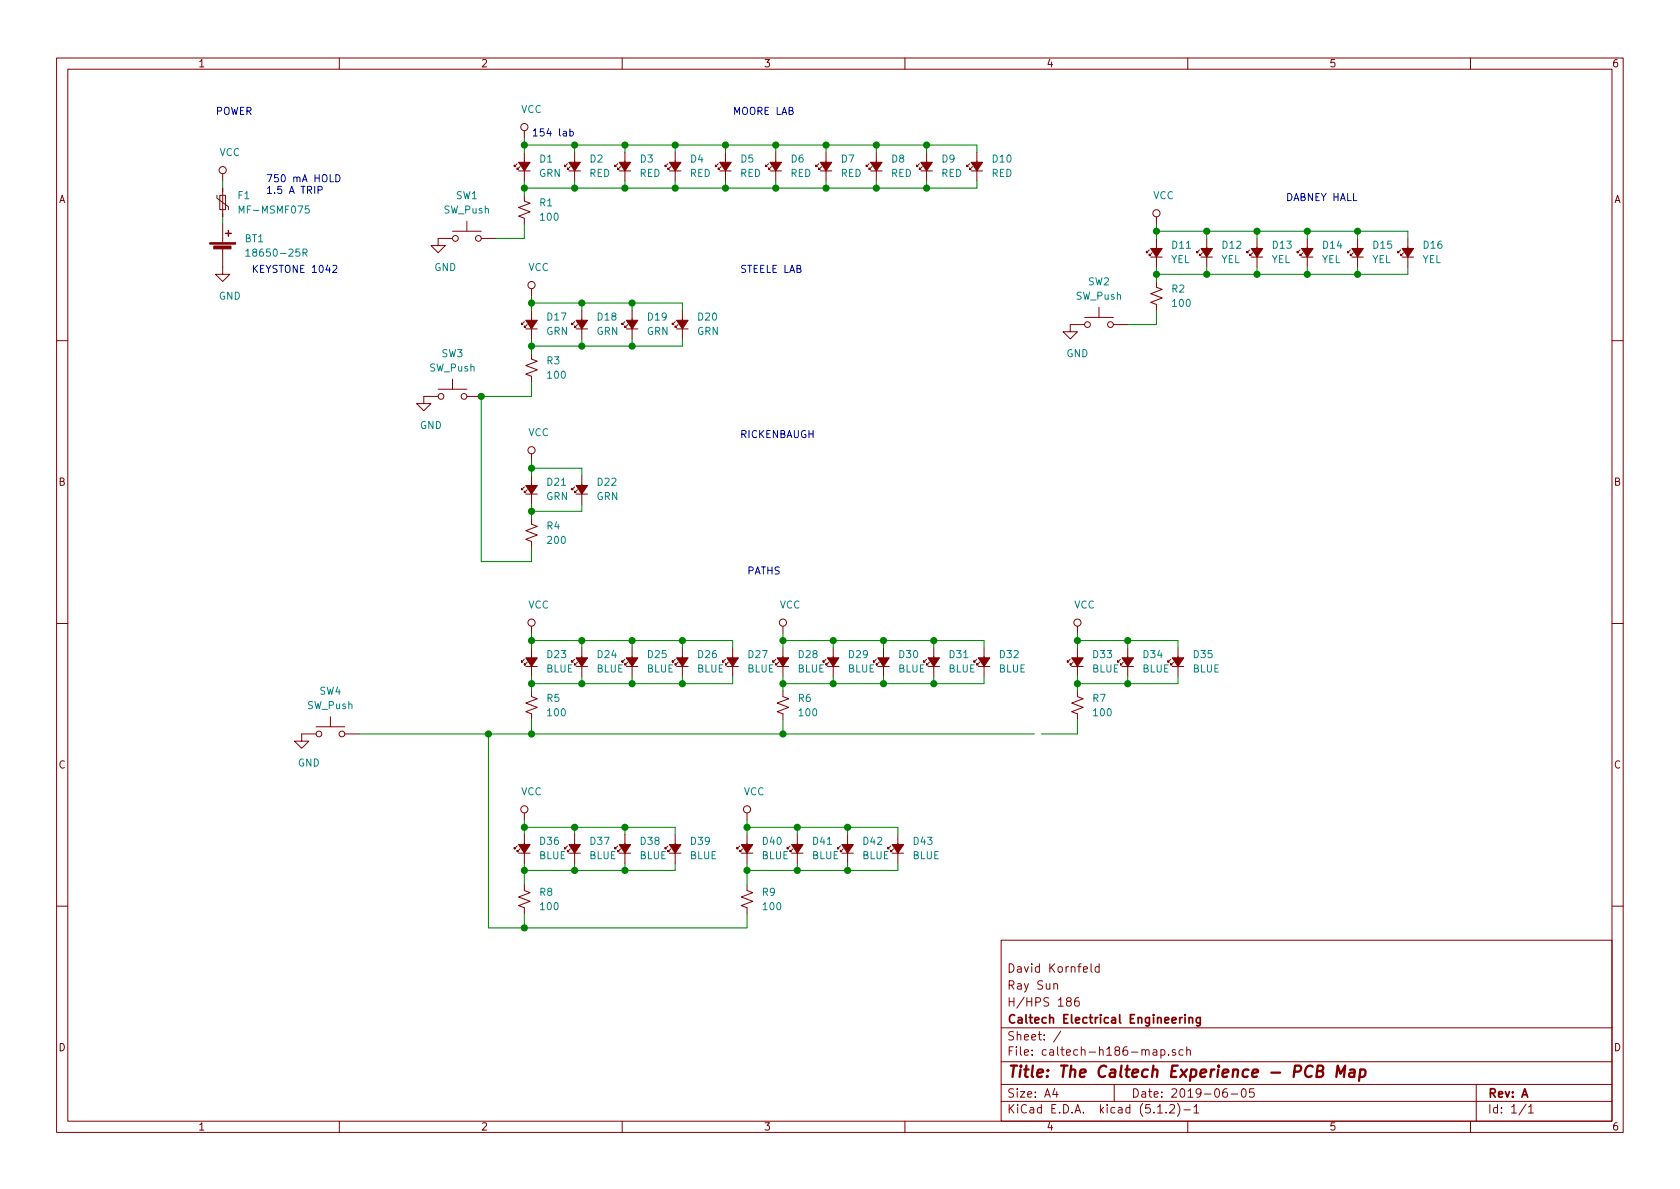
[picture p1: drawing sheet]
EESchema Schematic File Version 4
EELAYER 29 0
EELAYER END
$Descr A4 11693 8268
encoding utf-8
Sheet 1 1
Title "The Caltech Experience - PCB Map"
Date "2019-06-05"
Rev "A"
Comp "Caltech Electrical Engineering"
Comment1 "H/HPS 186"
Comment2 "Ray Sun"
Comment3 "David Kornfeld"
Comment4 ""
$EndDescr
$Comp
L Device:Battery_Cell BT1
U 1 1
P 1550 1750
F 0 "BT1" H 1700 1850 50  0000 L CNN
F 1 "18650-25R" H 1700 1750 50  0000 L CNN
F 2 "Battery:BatteryHolder_Keystone_1042_1x18650" V 1550 1810 50  0001 C CNN
F 3 "~" V 1550 1810 50  0001 C CNN
	1    1550 1750
	1    0    0    -1  
$EndComp
$Comp
L power:VCC #PWR02
U 1 1
P 1550 1250
F 0 "#PWR02" H 1550 1100 50  0001 C CNN
F 1 "VCC" H 1600 1450 50  0000 C CNN
F 2 "" H 1550 1250 50  0001 C CNN
F 3 "" H 1550 1250 50  0001 C CNN
	1    1550 1250
	1    0    0    -1  
$EndComp
$Comp
L power:GND #PWR05
U 1 1
P 1550 1850
F 0 "#PWR05" H 1550 1600 50  0001 C CNN
F 1 "GND" H 1600 1650 50  0000 C CNN
F 2 "" H 1550 1850 50  0001 C CNN
F 3 "" H 1550 1850 50  0001 C CNN
	1    1550 1850
	1    0    0    -1  
$EndComp
Text Notes 1500 800  0    50   ~ 0
POWER
$Comp
L Device:LED_Small_ALT D1
U 1 1
P 3650 1150
F 0 "D1" V 3700 1050 50  0000 R CNN
F 1 "GRN" V 3600 1050 50  0000 R CNN
F 2 "LED_SMD:LED_0805_2012Metric_Pad1.15x1.40mm_HandSolder" V 3650 1150 50  0001 C CNN
F 3 "~" V 3650 1150 50  0001 C CNN
	1    3650 1150
	0    -1   -1   0   
$EndComp
$Comp
L Device:R_Small_US R1
U 1 1
P 3650 1450
F 0 "R1" H 3750 1500 50  0000 L CNN
F 1 "100" H 3750 1400 50  0000 L CNN
F 2 "Resistor_SMD:R_0805_2012Metric_Pad1.15x1.40mm_HandSolder" H 3650 1450 50  0001 C CNN
F 3 "~" H 3650 1450 50  0001 C CNN
	1    3650 1450
	1    0    0    -1  
$EndComp
$Comp
L Device:LED_Small_ALT D2
U 1 1
P 4000 1150
F 0 "D2" V 4050 1050 50  0000 R CNN
F 1 "RED" V 3950 1050 50  0000 R CNN
F 2 "LED_SMD:LED_0805_2012Metric_Pad1.15x1.40mm_HandSolder" V 4000 1150 50  0001 C CNN
F 3 "~" V 4000 1150 50  0001 C CNN
	1    4000 1150
	0    -1   -1   0   
$EndComp
$Comp
L Device:LED_Small_ALT D3
U 1 1
P 4350 1150
F 0 "D3" V 4400 1050 50  0000 R CNN
F 1 "RED" V 4300 1050 50  0000 R CNN
F 2 "LED_SMD:LED_0805_2012Metric_Pad1.15x1.40mm_HandSolder" V 4350 1150 50  0001 C CNN
F 3 "~" V 4350 1150 50  0001 C CNN
	1    4350 1150
	0    -1   -1   0   
$EndComp
$Comp
L Device:LED_Small_ALT D4
U 1 1
P 4700 1150
F 0 "D4" V 4750 1050 50  0000 R CNN
F 1 "RED" V 4650 1050 50  0000 R CNN
F 2 "LED_SMD:LED_0805_2012Metric_Pad1.15x1.40mm_HandSolder" V 4700 1150 50  0001 C CNN
F 3 "~" V 4700 1150 50  0001 C CNN
	1    4700 1150
	0    -1   -1   0   
$EndComp
$Comp
L Device:LED_Small_ALT D5
U 1 1
P 5050 1150
F 0 "D5" V 5100 1050 50  0000 R CNN
F 1 "RED" V 5000 1050 50  0000 R CNN
F 2 "LED_SMD:LED_0805_2012Metric_Pad1.15x1.40mm_HandSolder" V 5050 1150 50  0001 C CNN
F 3 "~" V 5050 1150 50  0001 C CNN
	1    5050 1150
	0    -1   -1   0   
$EndComp
$Comp
L power:VCC #PWR01
U 1 1
P 3650 950
F 0 "#PWR01" H 3650 800 50  0001 C CNN
F 1 "VCC" H 3700 1150 50  0000 C CNN
F 2 "" H 3650 950 50  0001 C CNN
F 3 "" H 3650 950 50  0001 C CNN
	1    3650 950 
	1    0    0    -1  
$EndComp
Wire Wire Line
	3650 1650 3650 1550
$Comp
L power:GND #PWR04
U 1 1
P 3050 1650
F 0 "#PWR04" H 3050 1400 50  0001 C CNN
F 1 "GND" H 3100 1450 50  0000 C CNN
F 2 "" H 3050 1650 50  0001 C CNN
F 3 "" H 3050 1650 50  0001 C CNN
	1    3050 1650
	1    0    0    -1  
$EndComp
Wire Wire Line
	3650 1250 3650 1300
Wire Wire Line
	3650 1300 4000 1300
Wire Wire Line
	3650 1300 3650 1350
Wire Wire Line
	4000 1300 4000 1250
Connection ~ 4000 1300
Wire Wire Line
	4000 1300 4350 1300
Wire Wire Line
	4350 1250 4350 1300
Connection ~ 4350 1300
Wire Wire Line
	4700 1250 4700 1300
Wire Wire Line
	4700 1300 4350 1300
Wire Wire Line
	5050 1250 5050 1300
Wire Wire Line
	5050 1300 4700 1300
Connection ~ 4700 1300
Wire Wire Line
	3650 1050 3650 1000
Wire Wire Line
	3650 1000 4000 1000
Wire Wire Line
	4000 1050 4000 1000
Connection ~ 4000 1000
Wire Wire Line
	4000 1000 4350 1000
Wire Wire Line
	4350 1050 4350 1000
Connection ~ 4350 1000
Wire Wire Line
	4700 1050 4700 1000
Wire Wire Line
	4700 1000 4350 1000
Wire Wire Line
	5050 1050 5050 1000
Wire Wire Line
	5050 1000 4700 1000
Connection ~ 4700 1000
Connection ~ 3650 1300
Wire Wire Line
	3450 1650 3650 1650
Wire Wire Line
	3650 950  3650 1000
Connection ~ 3650 1000
$Comp
L Device:LED_Small_ALT D6
U 1 1
P 5400 1150
F 0 "D6" V 5450 1050 50  0000 R CNN
F 1 "RED" V 5350 1050 50  0000 R CNN
F 2 "LED_SMD:LED_0805_2012Metric_Pad1.15x1.40mm_HandSolder" V 5400 1150 50  0001 C CNN
F 3 "~" V 5400 1150 50  0001 C CNN
	1    5400 1150
	0    -1   -1   0   
$EndComp
$Comp
L Device:LED_Small_ALT D7
U 1 1
P 5750 1150
F 0 "D7" V 5800 1050 50  0000 R CNN
F 1 "RED" V 5700 1050 50  0000 R CNN
F 2 "LED_SMD:LED_0805_2012Metric_Pad1.15x1.40mm_HandSolder" V 5750 1150 50  0001 C CNN
F 3 "~" V 5750 1150 50  0001 C CNN
	1    5750 1150
	0    -1   -1   0   
$EndComp
$Comp
L Device:LED_Small_ALT D8
U 1 1
P 6100 1150
F 0 "D8" V 6150 1050 50  0000 R CNN
F 1 "RED" V 6050 1050 50  0000 R CNN
F 2 "LED_SMD:LED_0805_2012Metric_Pad1.15x1.40mm_HandSolder" V 6100 1150 50  0001 C CNN
F 3 "~" V 6100 1150 50  0001 C CNN
	1    6100 1150
	0    -1   -1   0   
$EndComp
$Comp
L Device:LED_Small_ALT D9
U 1 1
P 6450 1150
F 0 "D9" V 6500 1050 50  0000 R CNN
F 1 "RED" V 6400 1050 50  0000 R CNN
F 2 "LED_SMD:LED_0805_2012Metric_Pad1.15x1.40mm_HandSolder" V 6450 1150 50  0001 C CNN
F 3 "~" V 6450 1150 50  0001 C CNN
	1    6450 1150
	0    -1   -1   0   
$EndComp
Wire Wire Line
	5050 1300 5400 1300
Wire Wire Line
	5400 1300 5400 1250
Connection ~ 5400 1300
Wire Wire Line
	5400 1300 5750 1300
Wire Wire Line
	5750 1250 5750 1300
Connection ~ 5750 1300
Wire Wire Line
	6100 1250 6100 1300
Wire Wire Line
	6100 1300 5750 1300
Wire Wire Line
	6450 1250 6450 1300
Wire Wire Line
	6450 1300 6100 1300
Connection ~ 6100 1300
Wire Wire Line
	5050 1000 5400 1000
Wire Wire Line
	5400 1050 5400 1000
Connection ~ 5400 1000
Wire Wire Line
	5400 1000 5750 1000
Wire Wire Line
	5750 1050 5750 1000
Connection ~ 5750 1000
Wire Wire Line
	6100 1050 6100 1000
Wire Wire Line
	6100 1000 5750 1000
Wire Wire Line
	6450 1050 6450 1000
Wire Wire Line
	6450 1000 6100 1000
Connection ~ 6100 1000
Connection ~ 5050 1000
Connection ~ 5050 1300
$Comp
L Device:LED_Small_ALT D10
U 1 1
P 6800 1150
F 0 "D10" V 6850 1050 50  0000 R CNN
F 1 "RED" V 6750 1050 50  0000 R CNN
F 2 "LED_SMD:LED_0805_2012Metric_Pad1.15x1.40mm_HandSolder" V 6800 1150 50  0001 C CNN
F 3 "~" V 6800 1150 50  0001 C CNN
	1    6800 1150
	0    -1   -1   0   
$EndComp
Wire Wire Line
	6800 1250 6800 1300
Wire Wire Line
	6800 1300 6450 1300
Wire Wire Line
	6800 1050 6800 1000
Wire Wire Line
	6800 1000 6450 1000
Connection ~ 6450 1000
Connection ~ 6450 1300
Text Notes 5100 800  0    50   ~ 0
MOORE LAB
$Comp
L Device:LED_Small_ALT D11
U 1 1
P 8050 1750
F 0 "D11" V 8100 1650 50  0000 R CNN
F 1 "YEL" V 8000 1650 50  0000 R CNN
F 2 "LED_SMD:LED_0805_2012Metric_Pad1.15x1.40mm_HandSolder" V 8050 1750 50  0001 C CNN
F 3 "~" V 8050 1750 50  0001 C CNN
	1    8050 1750
	0    -1   -1   0   
$EndComp
$Comp
L Device:R_Small_US R2
U 1 1
P 8050 2050
F 0 "R2" H 8150 2100 50  0000 L CNN
F 1 "100" H 8150 2000 50  0000 L CNN
F 2 "Resistor_SMD:R_0805_2012Metric_Pad1.15x1.40mm_HandSolder" H 8050 2050 50  0001 C CNN
F 3 "~" H 8050 2050 50  0001 C CNN
	1    8050 2050
	1    0    0    -1  
$EndComp
$Comp
L Device:LED_Small_ALT D12
U 1 1
P 8400 1750
F 0 "D12" V 8450 1650 50  0000 R CNN
F 1 "YEL" V 8350 1650 50  0000 R CNN
F 2 "LED_SMD:LED_0805_2012Metric_Pad1.15x1.40mm_HandSolder" V 8400 1750 50  0001 C CNN
F 3 "~" V 8400 1750 50  0001 C CNN
	1    8400 1750
	0    -1   -1   0   
$EndComp
$Comp
L Device:LED_Small_ALT D13
U 1 1
P 8750 1750
F 0 "D13" V 8800 1650 50  0000 R CNN
F 1 "YEL" V 8700 1650 50  0000 R CNN
F 2 "LED_SMD:LED_0805_2012Metric_Pad1.15x1.40mm_HandSolder" V 8750 1750 50  0001 C CNN
F 3 "~" V 8750 1750 50  0001 C CNN
	1    8750 1750
	0    -1   -1   0   
$EndComp
$Comp
L Device:LED_Small_ALT D14
U 1 1
P 9100 1750
F 0 "D14" V 9150 1650 50  0000 R CNN
F 1 "YEL" V 9050 1650 50  0000 R CNN
F 2 "LED_SMD:LED_0805_2012Metric_Pad1.15x1.40mm_HandSolder" V 9100 1750 50  0001 C CNN
F 3 "~" V 9100 1750 50  0001 C CNN
	1    9100 1750
	0    -1   -1   0   
$EndComp
$Comp
L Device:LED_Small_ALT D15
U 1 1
P 9450 1750
F 0 "D15" V 9500 1650 50  0000 R CNN
F 1 "YEL" V 9400 1650 50  0000 R CNN
F 2 "LED_SMD:LED_0805_2012Metric_Pad1.15x1.40mm_HandSolder" V 9450 1750 50  0001 C CNN
F 3 "~" V 9450 1750 50  0001 C CNN
	1    9450 1750
	0    -1   -1   0   
$EndComp
$Comp
L power:VCC #PWR03
U 1 1
P 8050 1550
F 0 "#PWR03" H 8050 1400 50  0001 C CNN
F 1 "VCC" H 8100 1750 50  0000 C CNN
F 2 "" H 8050 1550 50  0001 C CNN
F 3 "" H 8050 1550 50  0001 C CNN
	1    8050 1550
	1    0    0    -1  
$EndComp
Wire Wire Line
	8050 2250 8050 2150
$Comp
L power:GND #PWR07
U 1 1
P 7450 2250
F 0 "#PWR07" H 7450 2000 50  0001 C CNN
F 1 "GND" H 7500 2050 50  0000 C CNN
F 2 "" H 7450 2250 50  0001 C CNN
F 3 "" H 7450 2250 50  0001 C CNN
	1    7450 2250
	1    0    0    -1  
$EndComp
Wire Wire Line
	8050 1850 8050 1900
Wire Wire Line
	8050 1900 8400 1900
Wire Wire Line
	8050 1900 8050 1950
Wire Wire Line
	8400 1900 8400 1850
Connection ~ 8400 1900
Wire Wire Line
	8400 1900 8750 1900
Wire Wire Line
	8750 1850 8750 1900
Connection ~ 8750 1900
Wire Wire Line
	9100 1850 9100 1900
Wire Wire Line
	9100 1900 8750 1900
Wire Wire Line
	9450 1850 9450 1900
Wire Wire Line
	9450 1900 9100 1900
Connection ~ 9100 1900
Wire Wire Line
	8050 1650 8050 1600
Wire Wire Line
	8050 1600 8400 1600
Wire Wire Line
	8400 1650 8400 1600
Connection ~ 8400 1600
Wire Wire Line
	8400 1600 8750 1600
Wire Wire Line
	8750 1650 8750 1600
Connection ~ 8750 1600
Wire Wire Line
	9100 1650 9100 1600
Wire Wire Line
	9100 1600 8750 1600
Wire Wire Line
	9450 1650 9450 1600
Wire Wire Line
	9450 1600 9100 1600
Connection ~ 9100 1600
Connection ~ 8050 1900
Wire Wire Line
	7850 2250 8050 2250
Wire Wire Line
	8050 1550 8050 1600
Connection ~ 8050 1600
$Comp
L Device:LED_Small_ALT D16
U 1 1
P 9800 1750
F 0 "D16" V 9850 1650 50  0000 R CNN
F 1 "YEL" V 9750 1650 50  0000 R CNN
F 2 "LED_SMD:LED_0805_2012Metric_Pad1.15x1.40mm_HandSolder" V 9800 1750 50  0001 C CNN
F 3 "~" V 9800 1750 50  0001 C CNN
	1    9800 1750
	0    -1   -1   0   
$EndComp
Wire Wire Line
	9450 1900 9800 1900
Wire Wire Line
	9800 1900 9800 1850
Wire Wire Line
	9450 1600 9800 1600
Wire Wire Line
	9800 1650 9800 1600
Connection ~ 9450 1600
Connection ~ 9450 1900
Text Notes 8950 1400 0    50   ~ 0
DABNEY HALL
$Comp
L Switch:SW_Push SW2
U 1 1
P 7650 2250
F 0 "SW2" H 7650 2550 50  0000 C CNN
F 1 "SW_Push" H 7650 2450 50  0000 C CNN
F 2 "Button_Switch_THT:SW_PUSH_6mm" H 7650 2450 50  0001 C CNN
F 3 "~" H 7650 2450 50  0001 C CNN
	1    7650 2250
	1    0    0    -1  
$EndComp
$Comp
L Switch:SW_Push SW1
U 1 1
P 3250 1650
F 0 "SW1" H 3250 1950 50  0000 C CNN
F 1 "SW_Push" H 3250 1850 50  0000 C CNN
F 2 "Button_Switch_THT:SW_PUSH_6mm" H 3250 1850 50  0001 C CNN
F 3 "~" H 3250 1850 50  0001 C CNN
	1    3250 1650
	1    0    0    -1  
$EndComp
$Comp
L Device:Polyfuse_Small F1
U 1 1
P 1550 1400
F 0 "F1" H 1650 1450 50  0000 L CNN
F 1 "MF-MSMF075" H 1650 1350 50  0000 L CNN
F 2 "Fuse:Fuse_1812_4532Metric_Pad1.30x3.40mm_HandSolder" H 1600 1200 50  0001 L CNN
F 3 "~" H 1550 1400 50  0001 C CNN
	1    1550 1400
	1    0    0    -1  
$EndComp
Text Notes 1850 1350 0    50   ~ 0
750 mA HOLD\n1.5 A TRIP
Wire Wire Line
	1550 1500 1550 1550
Wire Wire Line
	1550 1250 1550 1300
Text Notes 1750 1900 0    50   ~ 0
KEYSTONE 1042
$Comp
L Device:LED_Small_ALT D17
U 1 1
P 3700 2250
F 0 "D17" V 3750 2150 50  0000 R CNN
F 1 "GRN" V 3650 2150 50  0000 R CNN
F 2 "LED_SMD:LED_0805_2012Metric_Pad1.15x1.40mm_HandSolder" V 3700 2250 50  0001 C CNN
F 3 "~" V 3700 2250 50  0001 C CNN
	1    3700 2250
	0    -1   -1   0   
$EndComp
$Comp
L Device:R_Small_US R3
U 1 1
P 3700 2550
F 0 "R3" H 3800 2600 50  0000 L CNN
F 1 "100" H 3800 2500 50  0000 L CNN
F 2 "Resistor_SMD:R_0805_2012Metric_Pad1.15x1.40mm_HandSolder" H 3700 2550 50  0001 C CNN
F 3 "~" H 3700 2550 50  0001 C CNN
	1    3700 2550
	1    0    0    -1  
$EndComp
$Comp
L Device:LED_Small_ALT D18
U 1 1
P 4050 2250
F 0 "D18" V 4100 2150 50  0000 R CNN
F 1 "GRN" V 4000 2150 50  0000 R CNN
F 2 "LED_SMD:LED_0805_2012Metric_Pad1.15x1.40mm_HandSolder" V 4050 2250 50  0001 C CNN
F 3 "~" V 4050 2250 50  0001 C CNN
	1    4050 2250
	0    -1   -1   0   
$EndComp
$Comp
L Device:LED_Small_ALT D19
U 1 1
P 4400 2250
F 0 "D19" V 4450 2150 50  0000 R CNN
F 1 "GRN" V 4350 2150 50  0000 R CNN
F 2 "LED_SMD:LED_0805_2012Metric_Pad1.15x1.40mm_HandSolder" V 4400 2250 50  0001 C CNN
F 3 "~" V 4400 2250 50  0001 C CNN
	1    4400 2250
	0    -1   -1   0   
$EndComp
$Comp
L Device:LED_Small_ALT D20
U 1 1
P 4750 2250
F 0 "D20" V 4800 2150 50  0000 R CNN
F 1 "GRN" V 4700 2150 50  0000 R CNN
F 2 "LED_SMD:LED_0805_2012Metric_Pad1.15x1.40mm_HandSolder" V 4750 2250 50  0001 C CNN
F 3 "~" V 4750 2250 50  0001 C CNN
	1    4750 2250
	0    -1   -1   0   
$EndComp
$Comp
L power:VCC #PWR06
U 1 1
P 3700 2050
F 0 "#PWR06" H 3700 1900 50  0001 C CNN
F 1 "VCC" H 3750 2250 50  0000 C CNN
F 2 "" H 3700 2050 50  0001 C CNN
F 3 "" H 3700 2050 50  0001 C CNN
	1    3700 2050
	1    0    0    -1  
$EndComp
Wire Wire Line
	3700 2750 3700 2650
$Comp
L power:GND #PWR08
U 1 1
P 2950 2750
F 0 "#PWR08" H 2950 2500 50  0001 C CNN
F 1 "GND" H 3000 2550 50  0000 C CNN
F 2 "" H 2950 2750 50  0001 C CNN
F 3 "" H 2950 2750 50  0001 C CNN
	1    2950 2750
	1    0    0    -1  
$EndComp
Wire Wire Line
	3700 2350 3700 2400
Wire Wire Line
	3700 2400 4050 2400
Wire Wire Line
	3700 2400 3700 2450
Wire Wire Line
	4050 2400 4050 2350
Connection ~ 4050 2400
Wire Wire Line
	4050 2400 4400 2400
Wire Wire Line
	4400 2350 4400 2400
Connection ~ 4400 2400
Wire Wire Line
	4750 2350 4750 2400
Wire Wire Line
	4750 2400 4400 2400
Wire Wire Line
	3700 2150 3700 2100
Wire Wire Line
	3700 2100 4050 2100
Wire Wire Line
	4050 2150 4050 2100
Connection ~ 4050 2100
Wire Wire Line
	4050 2100 4400 2100
Wire Wire Line
	4400 2150 4400 2100
Connection ~ 4400 2100
Wire Wire Line
	4750 2150 4750 2100
Wire Wire Line
	4750 2100 4400 2100
Connection ~ 3700 2400
Wire Wire Line
	3700 2050 3700 2100
Connection ~ 3700 2100
Text Notes 5150 1900 0    50   ~ 0
STEELE LAB
$Comp
L Switch:SW_Push SW3
U 1 1
P 3150 2750
F 0 "SW3" H 3150 3050 50  0000 C CNN
F 1 "SW_Push" H 3150 2950 50  0000 C CNN
F 2 "Button_Switch_THT:SW_PUSH_6mm" H 3150 2950 50  0001 C CNN
F 3 "~" H 3150 2950 50  0001 C CNN
	1    3150 2750
	1    0    0    -1  
$EndComp
Wire Wire Line
	3350 2750 3700 2750
$Comp
L Device:LED_Small_ALT D21
U 1 1
P 3700 3400
F 0 "D21" V 3750 3300 50  0000 R CNN
F 1 "GRN" V 3650 3300 50  0000 R CNN
F 2 "LED_SMD:LED_0805_2012Metric_Pad1.15x1.40mm_HandSolder" V 3700 3400 50  0001 C CNN
F 3 "~" V 3700 3400 50  0001 C CNN
	1    3700 3400
	0    -1   -1   0   
$EndComp
$Comp
L Device:R_Small_US R4
U 1 1
P 3700 3700
F 0 "R4" H 3800 3750 50  0000 L CNN
F 1 "200" H 3800 3650 50  0000 L CNN
F 2 "Resistor_SMD:R_0805_2012Metric_Pad1.15x1.40mm_HandSolder" H 3700 3700 50  0001 C CNN
F 3 "~" H 3700 3700 50  0001 C CNN
	1    3700 3700
	1    0    0    -1  
$EndComp
$Comp
L Device:LED_Small_ALT D22
U 1 1
P 4050 3400
F 0 "D22" V 4100 3300 50  0000 R CNN
F 1 "GRN" V 4000 3300 50  0000 R CNN
F 2 "LED_SMD:LED_0805_2012Metric_Pad1.15x1.40mm_HandSolder" V 4050 3400 50  0001 C CNN
F 3 "~" V 4050 3400 50  0001 C CNN
	1    4050 3400
	0    -1   -1   0   
$EndComp
$Comp
L power:VCC #PWR09
U 1 1
P 3700 3200
F 0 "#PWR09" H 3700 3050 50  0001 C CNN
F 1 "VCC" H 3750 3400 50  0000 C CNN
F 2 "" H 3700 3200 50  0001 C CNN
F 3 "" H 3700 3200 50  0001 C CNN
	1    3700 3200
	1    0    0    -1  
$EndComp
Wire Wire Line
	3700 3900 3700 3800
Wire Wire Line
	3700 3500 3700 3550
Wire Wire Line
	3700 3550 4050 3550
Wire Wire Line
	3700 3550 3700 3600
Wire Wire Line
	4050 3550 4050 3500
Wire Wire Line
	3700 3300 3700 3250
Wire Wire Line
	3700 3250 4050 3250
Wire Wire Line
	4050 3300 4050 3250
Connection ~ 3700 3550
Wire Wire Line
	3700 3200 3700 3250
Connection ~ 3700 3250
Text Notes 5150 3050 0    50   ~ 0
RICKENBAUGH
Wire Wire Line
	3350 3900 3700 3900
Wire Wire Line
	3350 3900 3350 2750
Connection ~ 3350 2750
$Comp
L Device:LED_Small_ALT D23
U 1 1
P 3700 4600
F 0 "D23" V 3750 4500 50  0000 R CNN
F 1 "BLUE" V 3650 4500 50  0000 R CNN
F 2 "LED_SMD:LED_0805_2012Metric_Pad1.15x1.40mm_HandSolder" V 3700 4600 50  0001 C CNN
F 3 "~" V 3700 4600 50  0001 C CNN
	1    3700 4600
	0    -1   -1   0   
$EndComp
$Comp
L Device:R_Small_US R5
U 1 1
P 3700 4900
F 0 "R5" H 3800 4950 50  0000 L CNN
F 1 "100" H 3800 4850 50  0000 L CNN
F 2 "Resistor_SMD:R_0805_2012Metric_Pad1.15x1.40mm_HandSolder" H 3700 4900 50  0001 C CNN
F 3 "~" H 3700 4900 50  0001 C CNN
	1    3700 4900
	1    0    0    -1  
$EndComp
$Comp
L Device:LED_Small_ALT D24
U 1 1
P 4050 4600
F 0 "D24" V 4100 4500 50  0000 R CNN
F 1 "BLUE" V 4000 4500 50  0000 R CNN
F 2 "LED_SMD:LED_0805_2012Metric_Pad1.15x1.40mm_HandSolder" V 4050 4600 50  0001 C CNN
F 3 "~" V 4050 4600 50  0001 C CNN
	1    4050 4600
	0    -1   -1   0   
$EndComp
$Comp
L Device:LED_Small_ALT D25
U 1 1
P 4400 4600
F 0 "D25" V 4450 4500 50  0000 R CNN
F 1 "BLUE" V 4350 4500 50  0000 R CNN
F 2 "LED_SMD:LED_0805_2012Metric_Pad1.15x1.40mm_HandSolder" V 4400 4600 50  0001 C CNN
F 3 "~" V 4400 4600 50  0001 C CNN
	1    4400 4600
	0    -1   -1   0   
$EndComp
$Comp
L Device:LED_Small_ALT D26
U 1 1
P 4750 4600
F 0 "D26" V 4800 4500 50  0000 R CNN
F 1 "BLUE" V 4700 4500 50  0000 R CNN
F 2 "LED_SMD:LED_0805_2012Metric_Pad1.15x1.40mm_HandSolder" V 4750 4600 50  0001 C CNN
F 3 "~" V 4750 4600 50  0001 C CNN
	1    4750 4600
	0    -1   -1   0   
$EndComp
$Comp
L Device:LED_Small_ALT D27
U 1 1
P 5100 4600
F 0 "D27" V 5150 4500 50  0000 R CNN
F 1 "BLUE" V 5050 4500 50  0000 R CNN
F 2 "LED_SMD:LED_0805_2012Metric_Pad1.15x1.40mm_HandSolder" V 5100 4600 50  0001 C CNN
F 3 "~" V 5100 4600 50  0001 C CNN
	1    5100 4600
	0    -1   -1   0   
$EndComp
$Comp
L power:VCC #PWR010
U 1 1
P 3700 4400
F 0 "#PWR010" H 3700 4250 50  0001 C CNN
F 1 "VCC" H 3750 4600 50  0000 C CNN
F 2 "" H 3700 4400 50  0001 C CNN
F 3 "" H 3700 4400 50  0001 C CNN
	1    3700 4400
	1    0    0    -1  
$EndComp
Wire Wire Line
	3700 5100 3700 5000
$Comp
L power:GND #PWR013
U 1 1
P 2100 5100
F 0 "#PWR013" H 2100 4850 50  0001 C CNN
F 1 "GND" H 2150 4900 50  0000 C CNN
F 2 "" H 2100 5100 50  0001 C CNN
F 3 "" H 2100 5100 50  0001 C CNN
	1    2100 5100
	1    0    0    -1  
$EndComp
Wire Wire Line
	3700 4700 3700 4750
Wire Wire Line
	3700 4750 4050 4750
Wire Wire Line
	3700 4750 3700 4800
Wire Wire Line
	4050 4750 4050 4700
Connection ~ 4050 4750
Wire Wire Line
	4050 4750 4400 4750
Wire Wire Line
	4400 4700 4400 4750
Connection ~ 4400 4750
Wire Wire Line
	4750 4700 4750 4750
Wire Wire Line
	4750 4750 4400 4750
Wire Wire Line
	5100 4700 5100 4750
Wire Wire Line
	5100 4750 4750 4750
Connection ~ 4750 4750
Wire Wire Line
	3700 4500 3700 4450
Wire Wire Line
	3700 4450 4050 4450
Wire Wire Line
	4050 4500 4050 4450
Connection ~ 4050 4450
Wire Wire Line
	4050 4450 4400 4450
Wire Wire Line
	4400 4500 4400 4450
Connection ~ 4400 4450
Wire Wire Line
	4750 4500 4750 4450
Wire Wire Line
	4750 4450 4400 4450
Wire Wire Line
	5100 4500 5100 4450
Wire Wire Line
	5100 4450 4750 4450
Connection ~ 4750 4450
Connection ~ 3700 4750
Wire Wire Line
	3700 4400 3700 4450
Connection ~ 3700 4450
$Comp
L Device:LED_Small_ALT D28
U 1 1
P 5450 4600
F 0 "D28" V 5500 4500 50  0000 R CNN
F 1 "BLUE" V 5400 4500 50  0000 R CNN
F 2 "LED_SMD:LED_0805_2012Metric_Pad1.15x1.40mm_HandSolder" V 5450 4600 50  0001 C CNN
F 3 "~" V 5450 4600 50  0001 C CNN
	1    5450 4600
	0    -1   -1   0   
$EndComp
$Comp
L Device:LED_Small_ALT D29
U 1 1
P 5800 4600
F 0 "D29" V 5850 4500 50  0000 R CNN
F 1 "BLUE" V 5750 4500 50  0000 R CNN
F 2 "LED_SMD:LED_0805_2012Metric_Pad1.15x1.40mm_HandSolder" V 5800 4600 50  0001 C CNN
F 3 "~" V 5800 4600 50  0001 C CNN
	1    5800 4600
	0    -1   -1   0   
$EndComp
$Comp
L Device:LED_Small_ALT D30
U 1 1
P 6150 4600
F 0 "D30" V 6200 4500 50  0000 R CNN
F 1 "BLUE" V 6100 4500 50  0000 R CNN
F 2 "LED_SMD:LED_0805_2012Metric_Pad1.15x1.40mm_HandSolder" V 6150 4600 50  0001 C CNN
F 3 "~" V 6150 4600 50  0001 C CNN
	1    6150 4600
	0    -1   -1   0   
$EndComp
$Comp
L Device:LED_Small_ALT D31
U 1 1
P 6500 4600
F 0 "D31" V 6550 4500 50  0000 R CNN
F 1 "BLUE" V 6450 4500 50  0000 R CNN
F 2 "LED_SMD:LED_0805_2012Metric_Pad1.15x1.40mm_HandSolder" V 6500 4600 50  0001 C CNN
F 3 "~" V 6500 4600 50  0001 C CNN
	1    6500 4600
	0    -1   -1   0   
$EndComp
Wire Wire Line
	5450 4750 5450 4700
Wire Wire Line
	5450 4750 5800 4750
Wire Wire Line
	5800 4700 5800 4750
Wire Wire Line
	6150 4700 6150 4750
Wire Wire Line
	6500 4750 6150 4750
Wire Wire Line
	6500 4700 6500 4750
Wire Wire Line
	6850 4750 6500 4750
Connection ~ 6500 4750
Wire Wire Line
	5450 4500 5450 4450
Wire Wire Line
	5450 4450 5800 4450
Wire Wire Line
	5800 4500 5800 4450
Wire Wire Line
	6150 4500 6150 4450
Wire Wire Line
	6500 4500 6500 4450
Wire Wire Line
	6500 4450 6150 4450
$Comp
L Device:LED_Small_ALT D32
U 1 1
P 6850 4600
F 0 "D32" V 6900 4500 50  0000 R CNN
F 1 "BLUE" V 6800 4500 50  0000 R CNN
F 2 "LED_SMD:LED_0805_2012Metric_Pad1.15x1.40mm_HandSolder" V 6850 4600 50  0001 C CNN
F 3 "~" V 6850 4600 50  0001 C CNN
	1    6850 4600
	0    -1   -1   0   
$EndComp
Wire Wire Line
	6850 4700 6850 4750
Wire Wire Line
	6850 4500 6850 4450
Wire Wire Line
	6850 4450 6500 4450
Connection ~ 6500 4450
$Comp
L Switch:SW_Push SW4
U 1 1
P 2300 5100
F 0 "SW4" H 2300 5400 50  0000 C CNN
F 1 "SW_Push" H 2300 5300 50  0000 C CNN
F 2 "Button_Switch_THT:SW_PUSH_6mm" H 2300 5300 50  0001 C CNN
F 3 "~" H 2300 5300 50  0001 C CNN
	1    2300 5100
	1    0    0    -1  
$EndComp
$Comp
L Device:LED_Small_ALT D33
U 1 1
P 7500 4600
F 0 "D33" V 7550 4500 50  0000 R CNN
F 1 "BLUE" V 7450 4500 50  0000 R CNN
F 2 "LED_SMD:LED_0805_2012Metric_Pad1.15x1.40mm_HandSolder" V 7500 4600 50  0001 C CNN
F 3 "~" V 7500 4600 50  0001 C CNN
	1    7500 4600
	0    -1   -1   0   
$EndComp
$Comp
L Device:LED_Small_ALT D34
U 1 1
P 7850 4600
F 0 "D34" V 7900 4500 50  0000 R CNN
F 1 "BLUE" V 7800 4500 50  0000 R CNN
F 2 "LED_SMD:LED_0805_2012Metric_Pad1.15x1.40mm_HandSolder" V 7850 4600 50  0001 C CNN
F 3 "~" V 7850 4600 50  0001 C CNN
	1    7850 4600
	0    -1   -1   0   
$EndComp
$Comp
L Device:LED_Small_ALT D35
U 1 1
P 8200 4600
F 0 "D35" V 8250 4500 50  0000 R CNN
F 1 "BLUE" V 8150 4500 50  0000 R CNN
F 2 "LED_SMD:LED_0805_2012Metric_Pad1.15x1.40mm_HandSolder" V 8200 4600 50  0001 C CNN
F 3 "~" V 8200 4600 50  0001 C CNN
	1    8200 4600
	0    -1   -1   0   
$EndComp
Wire Wire Line
	7500 4700 7500 4750
Wire Wire Line
	7500 4750 7850 4750
Wire Wire Line
	7850 4750 7850 4700
Connection ~ 7850 4750
Wire Wire Line
	7850 4750 8200 4750
Wire Wire Line
	8200 4700 8200 4750
Wire Wire Line
	7500 4500 7500 4450
Wire Wire Line
	7500 4450 7850 4450
Wire Wire Line
	7850 4500 7850 4450
Connection ~ 7850 4450
Wire Wire Line
	7850 4450 8200 4450
Wire Wire Line
	8200 4500 8200 4450
$Comp
L Device:R_Small_US R7
U 1 1
P 7500 4900
F 0 "R7" H 7600 4950 50  0000 L CNN
F 1 "100" H 7600 4850 50  0000 L CNN
F 2 "Resistor_SMD:R_0805_2012Metric_Pad1.15x1.40mm_HandSolder" H 7500 4900 50  0001 C CNN
F 3 "~" H 7500 4900 50  0001 C CNN
	1    7500 4900
	1    0    0    -1  
$EndComp
Wire Wire Line
	7500 5100 7500 5000
Wire Wire Line
	7250 5100 7500 5100
$Comp
L power:VCC #PWR012
U 1 1
P 7500 4400
F 0 "#PWR012" H 7500 4250 50  0001 C CNN
F 1 "VCC" H 7550 4600 50  0000 C CNN
F 2 "" H 7500 4400 50  0001 C CNN
F 3 "" H 7500 4400 50  0001 C CNN
	1    7500 4400
	1    0    0    -1  
$EndComp
Wire Wire Line
	7500 4400 7500 4450
Wire Wire Line
	5800 4750 6150 4750
Wire Wire Line
	5800 4450 6150 4450
Connection ~ 5800 4750
Connection ~ 5800 4450
Connection ~ 6150 4450
Connection ~ 6150 4750
$Comp
L Device:R_Small_US R6
U 1 1
P 5450 4900
F 0 "R6" H 5550 4950 50  0000 L CNN
F 1 "100" H 5550 4850 50  0000 L CNN
F 2 "Resistor_SMD:R_0805_2012Metric_Pad1.15x1.40mm_HandSolder" H 5450 4900 50  0001 C CNN
F 3 "~" H 5450 4900 50  0001 C CNN
	1    5450 4900
	1    0    0    -1  
$EndComp
Wire Wire Line
	5450 5100 5450 5000
Wire Wire Line
	5450 4800 5450 4750
Connection ~ 5450 4750
$Comp
L power:VCC #PWR011
U 1 1
P 5450 4400
F 0 "#PWR011" H 5450 4250 50  0001 C CNN
F 1 "VCC" H 5500 4600 50  0000 C CNN
F 2 "" H 5450 4400 50  0001 C CNN
F 3 "" H 5450 4400 50  0001 C CNN
	1    5450 4400
	1    0    0    -1  
$EndComp
Wire Wire Line
	5450 4400 5450 4450
Connection ~ 5450 4450
Wire Wire Line
	7500 4800 7500 4750
Connection ~ 7500 4750
Connection ~ 7500 4450
Text Notes 3700 950  0    50   ~ 0
154 lab
Text Notes 5200 4000 0    50   ~ 0
PATHS
Connection ~ 5450 5100
Wire Wire Line
	5450 5100 7200 5100
Wire Wire Line
	2500 5100 3400 5100
Wire Wire Line
	3700 5100 5450 5100
Connection ~ 3700 5100
Connection ~ 3650 5750
Connection ~ 5900 6050
Connection ~ 5900 5750
Connection ~ 4350 5750
Wire Wire Line
	4700 5750 4350 5750
Wire Wire Line
	4700 5800 4700 5750
Wire Wire Line
	4000 5750 4350 5750
Connection ~ 4000 5750
Wire Wire Line
	3650 5750 4000 5750
Wire Wire Line
	4350 5800 4350 5750
Wire Wire Line
	4350 6050 4000 6050
Connection ~ 4350 6050
Wire Wire Line
	4350 6000 4350 6050
Connection ~ 4000 6050
Wire Wire Line
	4700 6050 4350 6050
Wire Wire Line
	4700 6000 4700 6050
$Comp
L Device:LED_Small_ALT D43
U 1 1
P 6250 5900
F 0 "D43" V 6300 5800 50  0000 R CNN
F 1 "BLUE" V 6200 5800 50  0000 R CNN
F 2 "LED_SMD:LED_0805_2012Metric_Pad1.15x1.40mm_HandSolder" V 6250 5900 50  0001 C CNN
F 3 "~" V 6250 5900 50  0001 C CNN
	1    6250 5900
	0    -1   -1   0   
$EndComp
Wire Wire Line
	6250 6000 6250 6050
Wire Wire Line
	6250 6050 5900 6050
Wire Wire Line
	6250 5800 6250 5750
Wire Wire Line
	6250 5750 5900 5750
Connection ~ 5200 6050
Connection ~ 5200 5750
Wire Wire Line
	5200 5700 5200 5750
$Comp
L power:VCC #PWR015
U 1 1
P 5200 5700
F 0 "#PWR015" H 5200 5550 50  0001 C CNN
F 1 "VCC" H 5250 5900 50  0000 C CNN
F 2 "" H 5200 5700 50  0001 C CNN
F 3 "" H 5200 5700 50  0001 C CNN
	1    5200 5700
	1    0    0    -1  
$EndComp
Wire Wire Line
	5200 6450 5200 6350
Wire Wire Line
	5200 6150 5200 6050
$Comp
L Device:R_Small_US R9
U 1 1
P 5200 6250
F 0 "R9" H 5300 6300 50  0000 L CNN
F 1 "100" H 5300 6200 50  0000 L CNN
F 2 "Resistor_SMD:R_0805_2012Metric_Pad1.15x1.40mm_HandSolder" H 5200 6250 50  0001 C CNN
F 3 "~" H 5200 6250 50  0001 C CNN
	1    5200 6250
	1    0    0    -1  
$EndComp
$Comp
L Device:LED_Small_ALT D39
U 1 1
P 4700 5900
F 0 "D39" V 4750 5800 50  0000 R CNN
F 1 "BLUE" V 4650 5800 50  0000 R CNN
F 2 "LED_SMD:LED_0805_2012Metric_Pad1.15x1.40mm_HandSolder" V 4700 5900 50  0001 C CNN
F 3 "~" V 4700 5900 50  0001 C CNN
	1    4700 5900
	0    -1   -1   0   
$EndComp
$Comp
L Device:LED_Small_ALT D40
U 1 1
P 5200 5900
F 0 "D40" V 5250 5800 50  0000 R CNN
F 1 "BLUE" V 5150 5800 50  0000 R CNN
F 2 "LED_SMD:LED_0805_2012Metric_Pad1.15x1.40mm_HandSolder" V 5200 5900 50  0001 C CNN
F 3 "~" V 5200 5900 50  0001 C CNN
	1    5200 5900
	0    -1   -1   0   
$EndComp
$Comp
L Device:LED_Small_ALT D41
U 1 1
P 5550 5900
F 0 "D41" V 5600 5800 50  0000 R CNN
F 1 "BLUE" V 5500 5800 50  0000 R CNN
F 2 "LED_SMD:LED_0805_2012Metric_Pad1.15x1.40mm_HandSolder" V 5550 5900 50  0001 C CNN
F 3 "~" V 5550 5900 50  0001 C CNN
	1    5550 5900
	0    -1   -1   0   
$EndComp
Wire Wire Line
	5200 6000 5200 6050
Wire Wire Line
	5550 6000 5550 6050
Wire Wire Line
	5550 6050 5200 6050
Wire Wire Line
	5200 5800 5200 5750
Wire Wire Line
	5550 5800 5550 5750
Wire Wire Line
	5550 5750 5200 5750
$Comp
L Device:LED_Small_ALT D42
U 1 1
P 5900 5900
F 0 "D42" V 5950 5800 50  0000 R CNN
F 1 "BLUE" V 5850 5800 50  0000 R CNN
F 2 "LED_SMD:LED_0805_2012Metric_Pad1.15x1.40mm_HandSolder" V 5900 5900 50  0001 C CNN
F 3 "~" V 5900 5900 50  0001 C CNN
	1    5900 5900
	0    -1   -1   0   
$EndComp
Wire Wire Line
	5900 6000 5900 6050
Wire Wire Line
	5900 6050 5550 6050
Wire Wire Line
	5900 5800 5900 5750
Wire Wire Line
	5900 5750 5550 5750
Connection ~ 5550 5750
Connection ~ 5550 6050
Wire Wire Line
	3400 6450 3650 6450
Connection ~ 3650 6050
Wire Wire Line
	3650 6050 3650 6150
Wire Wire Line
	3650 5700 3650 5750
$Comp
L power:VCC #PWR014
U 1 1
P 3650 5700
F 0 "#PWR014" H 3650 5550 50  0001 C CNN
F 1 "VCC" H 3700 5900 50  0000 C CNN
F 2 "" H 3650 5700 50  0001 C CNN
F 3 "" H 3650 5700 50  0001 C CNN
	1    3650 5700
	1    0    0    -1  
$EndComp
$Comp
L Device:LED_Small_ALT D38
U 1 1
P 4350 5900
F 0 "D38" V 4400 5800 50  0000 R CNN
F 1 "BLUE" V 4300 5800 50  0000 R CNN
F 2 "LED_SMD:LED_0805_2012Metric_Pad1.15x1.40mm_HandSolder" V 4350 5900 50  0001 C CNN
F 3 "~" V 4350 5900 50  0001 C CNN
	1    4350 5900
	0    -1   -1   0   
$EndComp
Wire Wire Line
	4000 5800 4000 5750
Wire Wire Line
	3650 5800 3650 5750
Wire Wire Line
	4000 6050 3650 6050
Wire Wire Line
	4000 6000 4000 6050
Wire Wire Line
	3650 6000 3650 6050
Wire Wire Line
	3650 6450 3650 6350
$Comp
L Device:LED_Small_ALT D37
U 1 1
P 4000 5900
F 0 "D37" V 4050 5800 50  0000 R CNN
F 1 "BLUE" V 3950 5800 50  0000 R CNN
F 2 "LED_SMD:LED_0805_2012Metric_Pad1.15x1.40mm_HandSolder" V 4000 5900 50  0001 C CNN
F 3 "~" V 4000 5900 50  0001 C CNN
	1    4000 5900
	0    -1   -1   0   
$EndComp
$Comp
L Device:LED_Small_ALT D36
U 1 1
P 3650 5900
F 0 "D36" V 3700 5800 50  0000 R CNN
F 1 "BLUE" V 3600 5800 50  0000 R CNN
F 2 "LED_SMD:LED_0805_2012Metric_Pad1.15x1.40mm_HandSolder" V 3650 5900 50  0001 C CNN
F 3 "~" V 3650 5900 50  0001 C CNN
	1    3650 5900
	0    -1   -1   0   
$EndComp
$Comp
L Device:R_Small_US R8
U 1 1
P 3650 6250
F 0 "R8" H 3750 6300 50  0000 L CNN
F 1 "100" H 3750 6200 50  0000 L CNN
F 2 "Resistor_SMD:R_0805_2012Metric_Pad1.15x1.40mm_HandSolder" H 3650 6250 50  0001 C CNN
F 3 "~" H 3650 6250 50  0001 C CNN
	1    3650 6250
	1    0    0    -1  
$EndComp
Wire Wire Line
	3400 6450 3400 5100
Connection ~ 3400 5100
Wire Wire Line
	3400 5100 3700 5100
Wire Wire Line
	3650 6450 5200 6450
Connection ~ 3650 6450
$EndSCHEMATC
